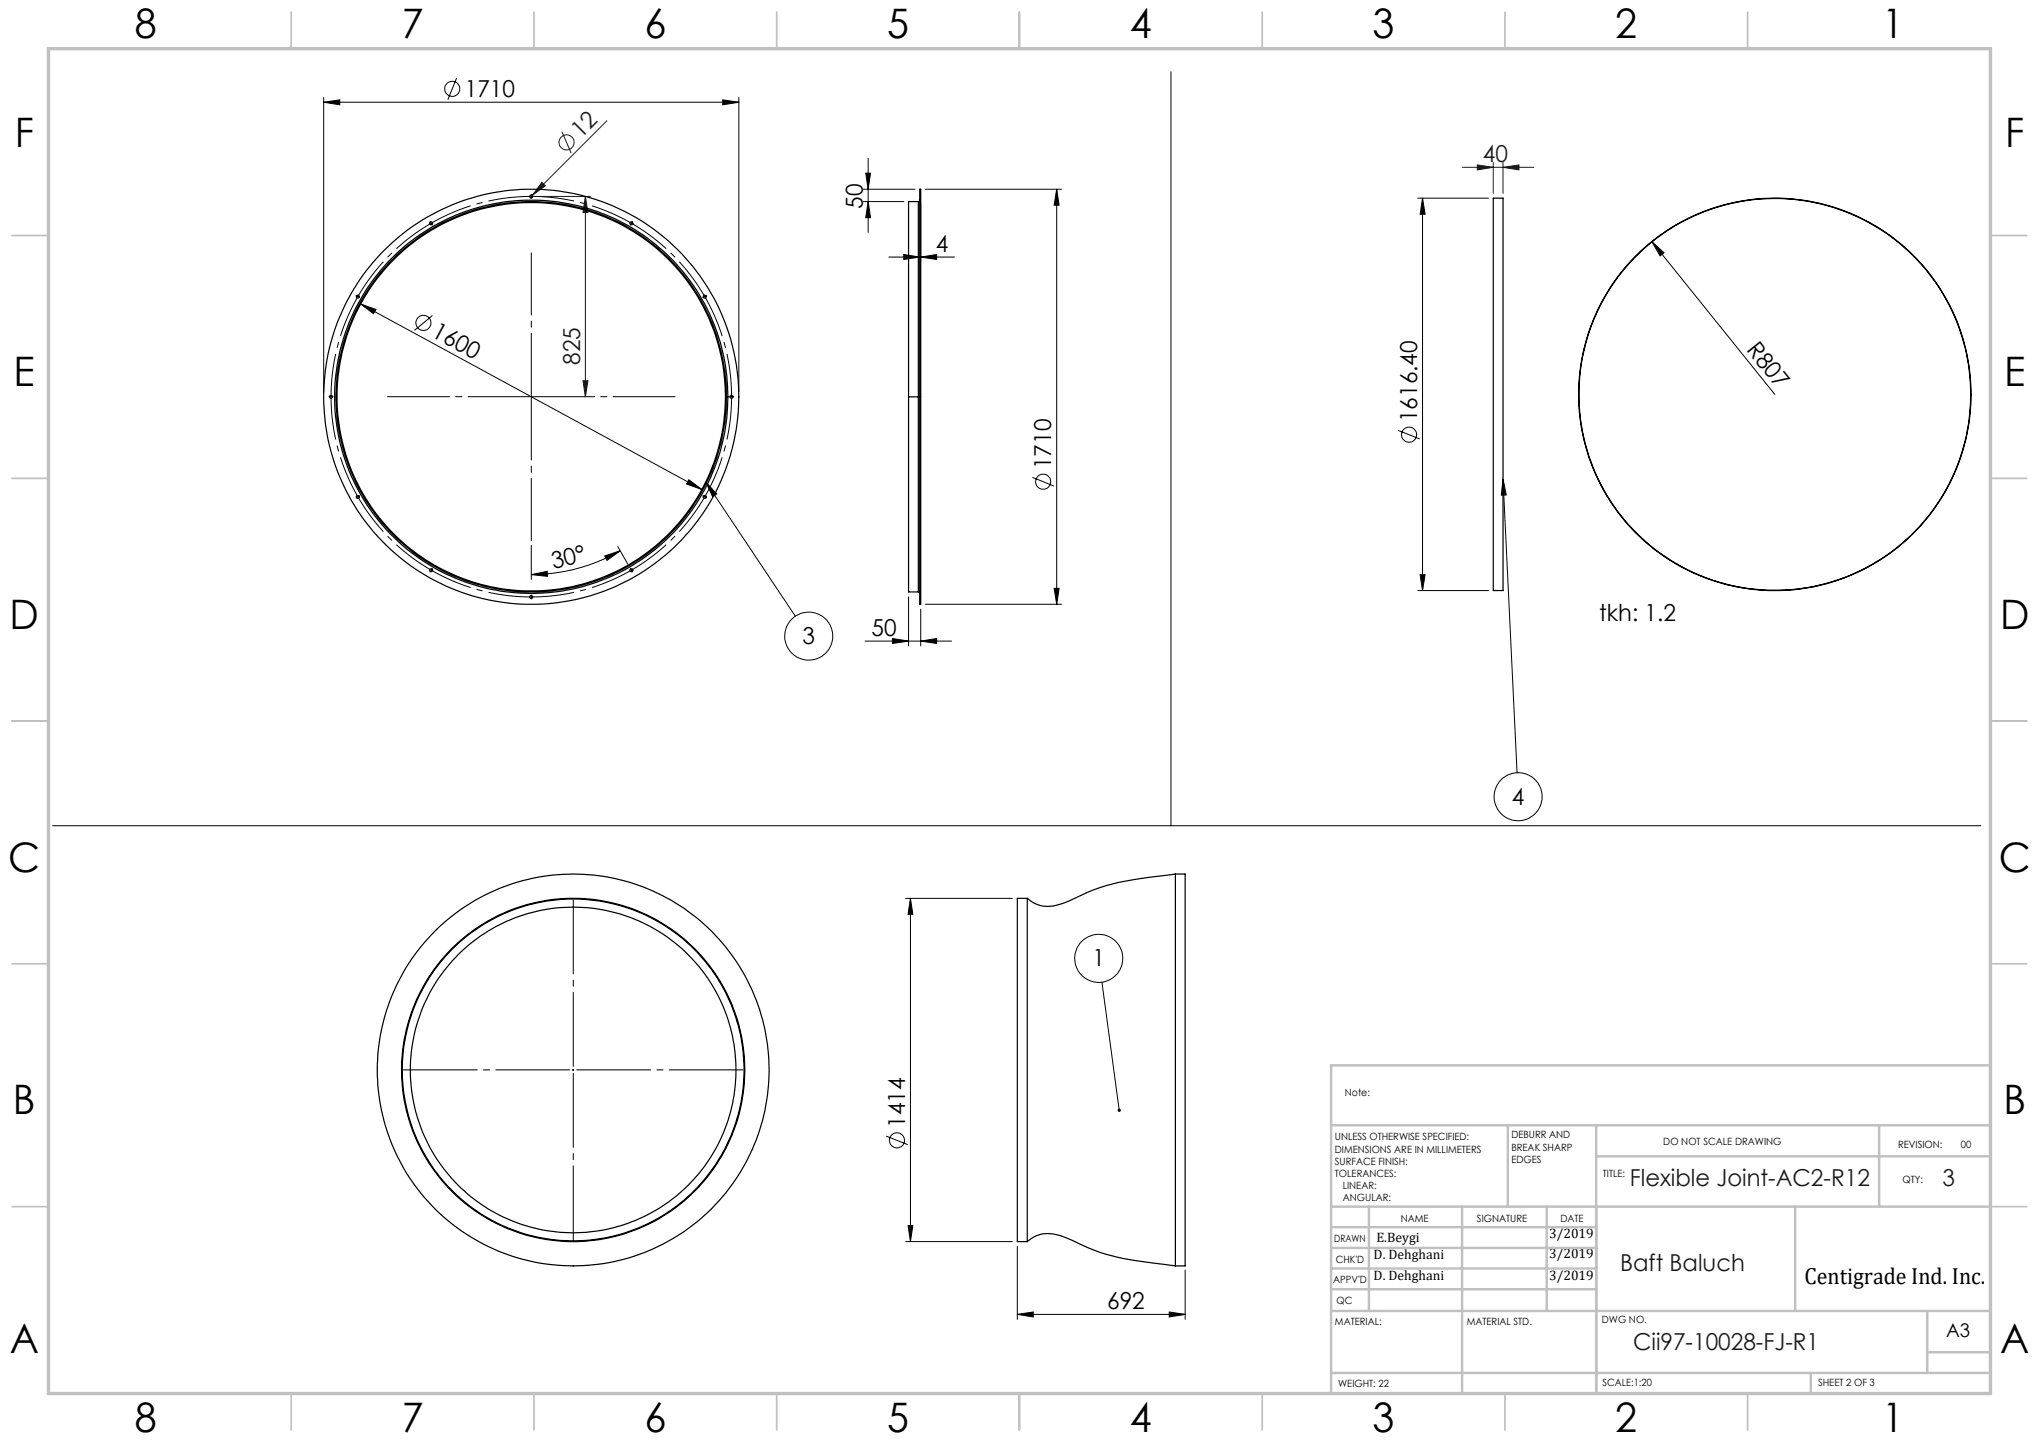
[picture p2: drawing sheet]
<svg xmlns="http://www.w3.org/2000/svg" width="420mm" height="297mm" viewBox="0 0 420 297" stroke-linecap="round" stroke-linejoin="round" font-family="sans-serif">
<g fill="none" stroke="#000" stroke-width=".21">
<path d="M94.1 16.1l-1.8 4.4M241.2 14.8v155.3M66.7 21.1l3.3-.5v1zM66.7 20.1v60.6M66.7 21.1h85.5M148.9 20.6l3.3 .5-3.3 .5zM152.2 20.1v60.6M177.8 39h10.7M178.3 35.7h1l-.5 3.3zM178.8 32.6v15.3M190.6 39h28.1M217.7 39l.5 3.3h-1.1z"/>
<path d="M217.7 39v85.5M88.7 45.9l.2 .2M88.9 45.9l-.2 .2M177.8 41.5h8.4M178.8 41.5l.5 3.3h-1zM183.1 52.9h13.5M186.2 52.4l3.2 .5-3.2 .5zM189.7 52.9l3.2-.5v1zM189.7 41.8v12.1M292 40.8h14.6M293 40.8l.5 3.3h-1zM293 40.8v80.8"/>
<path d="M340.3 49.8l2.5 2.3-.9 .6zM340.3 49.8l25.3 31.4M74.3 62.6l3.1 1.1-.5 .9zM74.3 62.6l70.3 38.2M89.1 65l-3.7 3M141.9 98.8l2.7 2-3.2-1.1zM145.4 99.3l18.4 27.6M145.4 99.3l2.2 2.4-.8 .6zM212.7 98.3l4.4 1.8M288 88.6l4.5 1.8M309.6 98.7l2.9 60.5M309.6 98.7l.7 3.2-1.1 .1z"/>
<path d="M109.4 118.4l3.3-.7v1zM109.4 112.4v6.9M124.6 114.5l3.1-1.1-2.7 2zM127.2 112.6l2.1 3.6M127.7 113.4a37.4 37.4 0 0 1-18.3 5M292.5 118.4h1l-.5 3.2zM178.2 132h17.8M183.8 131.5l3.3 .5-3.3 .5zM187.1 122.9v10.1M189.7 132l3.2-.5v1zM189.7 125.5v7.5M190.6 124.5h28.1"/>
<path d="M217.1 121.2h1.1l-.5 3.3zM292 121.6h14.6M10.8 170.1h397.2M186.5 185h22M187.5 185l.5 3.3h-1zM187.5 185v70.7M227 202.3l3.5 26.4M117.9 220.4h.3M118.1 220.2v.3M182.5 234l4.5 1.8M186.5 255.7h22M187 252.4h1l-.5 3.3z"/>
<path d="M209.6 256.7v15M209.6 270.7l3.2-.5v1zM209.6 270.7h34.5M240.8 270.2l3.3 .5-3.3 .5zM244.1 261.6v10.1"/>
<circle cx="93.2" cy="18.3" r="1.55"/>
<circle cx="87.2" cy="66.5" r="1.55"/>
<circle cx="214.9" cy="99.2" r="1.55"/>
<circle cx="290.2" cy="89.5" r="1.56"/>
<circle cx="166.6" cy="131" r="4.9"/>
<circle cx="312.7" cy="164.1" r="4.9"/>
<circle cx="226.3" cy="197.4" r="4.9"/>
<circle cx="184.8" cy="234.9" r="1.56"/>
</g>
<g fill="none" stroke="#191924" stroke-width=".21">
<path d="M111.6 37.6l.7 .7-2.7 1.9zM115.7 27.1l2 4.4M125 24.9l-15.8 15.8M301.2 34.5h14.7M304.3 34l3.3 .5-3.3 .5zM307.6 33.5v6.3M309.6 34.5l3.3-.5v1zM309.6 33.5v6.3M110.4 40.5h11.2M120.6 40.5l.5 3.3h-1zM120.6 40.5v41.2M120.1 78.4h1l-.5 3.3z"/>
<circle cx="116.7" cy="29.3" r="1.56"/>
</g>
<g fill="none" stroke="#000" stroke-width=".21" stroke-dasharray="15.2 1.3 1.3 1.3" stroke-linecap="butt">
<path d="M109.4 40.5h-.1M109.4 40.5h.2M130.1 46l-.1-.1M130.1 46h.1M73.7 61.1v.1M73.7 61.1l.1-.1M145.2 61.1l-.1-.1M145.2 61.1v.1M68.2 81.7v.1M68.2 81.7v-.1M150.7 81.7v-.1M150.7 81.7v.1"/>
<path d="M73.7 102.3l.1 .1M73.7 102.3v-.1M88.8 117.4l.1 .1M88.8 117.4h-.1M130.1 117.4h.1M130.1 117.4l-.1 .1M145.2 102.3v-.1M145.2 102.3l-.1 .1M109.4 123h.2M109.4 123h-.1"/>
</g>
<path d="M88.6 46.1a41.2 41.2 0 0 0-14.8 14.8M109.2 40.5a41.3 41.3 0 0 0-20.2 5.4M129.8 45.9a41.3 41.3 0 0 0-20.1-5.4M73.6 61.3a41.3 41.3 0 0 0-5.4 20.2M145 60.9a41.2 41.2 0 0 0-14.7-14.8M68.2 82a41.3 41.3 0 0 0 5.4 20.1M150.7 81.5a41.3 41.3 0 0 0-5.4-20.2M73.8 102.5a41.2 41.2 0 0 0 14.8 14.8M89 117.6a41.3 41.3 0 0 0 20.2 5.4M130.3 117.3a41.2 41.2 0 0 0 14.7-14.8M145.3 102.1a41.3 41.3 0 0 0 5.4-20.1M109.7 123a41.3 41.3 0 0 0 20.1-5.4" fill="none" stroke="#000" stroke-width=".21" stroke-dasharray="15.2 1.3 1.3 1.3" stroke-dashoffset="6.6" stroke-linecap="butt"/>
<path d="M117.8 220.4h-35.2M118.1 220.1v-35.2M118.1 220.6v35.2M118.3 220.4h35.3" fill="none" stroke="#000" stroke-width=".21" stroke-dasharray="15.2 1.3 1.3 1.3" stroke-dashoffset="-.5"/>
<g fill="none" stroke="#000" stroke-width=".21" stroke-dasharray="15.2 1.3 1.3 1.3">
<path d="M88.7 45.8l-.1-.2M88.9 46.2l.1 .1M109.4 40.5v-.2M109.4 40.5v.1M109.4 40.2v-.2M109.4 40.7v.2M129.9 46.2v.1M130.1 46v-.1M130.1 46l-.1 .1M130.2 45.8l.1-.2M73.5 61l-.2-.1M73.7 61.1l-.1-.1"/>
<path d="M73.7 61.1h.1M73.9 61.2l.2 .1M144.9 61.2l-.1 .1M145.2 61.1l.1-.1M145.2 61.1h-.1M145.4 61l.1-.1M67.9 81.7h-.1M68.2 81.7h-.1M68.2 81.7h.1M68.4 81.7h.2M109.4 81.7v-.1M109.4 81.7h-.1"/>
<path d="M109.4 81.7v.1M109.4 81.7h.2M150.4 81.7h-.1M150.7 81.7h.1M150.7 81.7h-.1M150.9 81.7h.2M73.5 102.5h-.2M73.7 102.3l-.1 .1M73.7 102.3h.1M73.9 102.2l.2-.1M88.7 117.6l-.1 .2M88.8 117.4v.1"/>
<path d="M88.8 117.4l.1-.1M88.9 117.2l.1-.1M129.9 117.2v-.1M130.1 117.4v.1M130.1 117.4l-.1-.1M130.2 117.6l.1 .2M144.9 102.2l-.1-.1M145.2 102.3l.1 .1M145.2 102.3h-.1M145.4 102.5h.1M109.4 123v.1M109.4 123v-.2"/>
<path d="M109.4 123.2v.2M109.4 122.7v-.2"/>
</g>
<path d="M109.2 81.7h-29.4M109.4 81.5v-29.4M109.4 82v29.3M109.7 81.7h29.4" fill="none" stroke="#000" stroke-width=".21" stroke-dasharray="15.2 1.3 1.3 1.3" stroke-dashoffset="2.5"/>
<g fill="none" stroke="#c0c0c0" stroke-width=".35">
<path d="M60 2.5v7.5M110 2.5v7.5M160 2.5v7.5M210 2.5v7.5M260 2.5v7.5M310 2.5v7.5M360 2.5v7.5M2.5 48.5h7.5M410 48.5h7.5M2.5 98.5h7.5M410 98.5h7.5M2.5 148.5h7.5"/>
<path d="M410 148.5h7.5M2.5 198.5h7.5M410 198.5h7.5M2.5 248.5h7.5M410 248.5h7.5M60 287v7.5M110 287v7.5M160 287v7.5M210 287v7.5M260 287v7.5M310 287v7.5M360 287v7.5"/>
</g>
<g fill="none" stroke="#c0c0c0" stroke-width=".5">
<path d="M410 219.4h-135.8v67.4M274.2 231.8h135.8M310.6 231.8v16.7M328.8 231.8v55.2M328.8 238.2h81.2M387.1 231.8v16.7M274.2 248.5h135.8M274.2 257h54.6M274.2 252.8h54.6M282 248.5v21.5M301.2 248.5v38.3M318.6 248.5v21.5"/>
<path d="M369.8 248.5v21.5M274.2 265.5h54.6M274.2 261.3h54.6M274.2 270h135.8M397 270v12.8M397 278.5h13M274.2 282.8h135.8M373 282.8v4.2"/>
</g>
<path d="M10 10h400v277h-400z" fill="none" stroke="#c0c0c0" stroke-width=".7"/>
<g fill="#000">
<path d="M340.3 49.8l2.5 2.3-.9 .6z"/>
<path d="M66.7 21.1l3.3-.5v1zM148.9 20.6l3.3 .5-3.3 .5zM183.8 131.5l3.3 .5-3.3 .5zM189.7 132l3.2-.5v1zM209.6 270.7l3.2-.5v1zM240.8 270.2l3.3 .5-3.3 .5z"/>
<path d="M189.7 52.9l3.2-.5v1zM186.2 52.4l3.2 .5-3.2 .5z"/>
<path d="M293 40.8l.5 3.3h-1zM292.5 118.4h1l-.5 3.2z"/>
<path d="M309.6 98.7l.7 3.2-1.1 .1zM145.4 99.3l2.2 2.4-.8 .6zM230.3 228.4v.1a.34 .34 0 0 0-.1 .4 .34 .34 0 0 0 .4 .1l-.1-.3 .1 .3a.35 .35 0 0 0 .2-.5 .35 .35 0 0 0-.5-.1z"/>
<path d="M109.4 118.4l3.3-.7v1zM124.6 114.5l3.1-1.1-2.7 2z"/>
<path d="M141.9 98.8l-.5 .9 3.2 1.1zM74.3 62.6l2.6 2 .5-.9z"/>
<path d="M217.1 121.2h1.1l-.5 3.3zM217.7 39l.5 3.3h-1.1zM178.8 41.5l.5 3.3h-1zM178.3 35.7h1l-.5 3.3zM187 252.4h1l-.5 3.3zM187.5 185l.5 3.3h-1z"/>
</g>
<g fill="#191924">
<path d="M111.6 37.6l.7 .7-2.7 1.9z"/>
<path d="M309.6 34.5l3.3-.5v1zM304.3 34l3.3 .5-3.3 .5z"/>
<path d="M120.6 40.5l.5 3.3h-1zM120.1 78.4h1l-.5 3.3z"/>
</g>
<g fill="none" stroke="#000" stroke-width=".25">
<path d="M189.4 39h.3v85.5h-.3zM189.2 41.5v40.2M189.2 41.5h-2.1v40.2M189.4 41.2l-.2 .3M307.6 40.8h2v80.8h-2zM149.4 81.7h.2M149.6 81.7h.3M187.1 81.7v40.2h2.1M187.1 81.7h2.1M189.2 81.7v40.2M189.2 81.7h.2M405.9 81.2h.1"/>
<path d="M189.2 121.9l.2 .3M211.6 185v70.7M211.6 185h-2.1v70.7h2.1M242.1 180a74.8 74.8 0 0 0-16.7 3.2l-1.1 .5a35.3 35.3 0 0 1-7.3 2.9 6.2 6.2 0 0 1-5.4-1.6M242.1 180v80.7M242.1 180h2v80.7h-2M211.6 255.7a6.5 6.5 0 0 1 6.7-1.2l2.3 .8a42.4 42.4 0 0 0 16.9 4.8l4.6 .6"/>
<circle cx="88.8" cy="46" r=".31"/>
<circle cx="109.4" cy="40.5" r=".3"/>
<circle cx="130" cy="46" r=".31"/>
<circle cx="73.7" cy="61.1" r=".31"/>
<circle cx="145.1" cy="61.1" r=".31"/>
<circle cx="68.2" cy="81.7" r=".3"/>
<circle cx="109.4" cy="81.7" r="40.2"/>
<circle cx="109.4" cy="81.7" r="40.5"/>
<circle cx="109.4" cy="81.7" r="40"/>
<circle cx="109.4" cy="81.7" r="42.8"/>
<circle cx="150.7" cy="81.7" r=".3"/>
<circle cx="365.6" cy="81.2" r="40.4"/>
<circle cx="73.7" cy="102.4" r=".3"/>
<circle cx="88.8" cy="117.5" r=".3"/>
<circle cx="130.1" cy="117.5" r=".3"/>
<circle cx="145.2" cy="102.4" r=".3"/>
<circle cx="109.4" cy="123" r=".3"/>
<circle cx="118.1" cy="220.4" r="33.5"/>
<circle cx="118.1" cy="220.4" r="40.4"/>
<circle cx="118.1" cy="220.4" r="35.2"/>
<circle cx="118.1" cy="220.4" r="35.4"/>
</g>
<g font-size="8.4">
<text x="27.7" y="7.9">8</text>
<text x="82.7" y="7.9">7</text>
<text x="132.7" y="7.9">6</text>
<text x="182.7" y="7.9">5</text>
<text x="232.7" y="7.9">4</text>
<text x="282.7" y="7.9">3</text>
<text x="332.7" y="7.9">2</text>
<text x="387.7" y="7.9">1</text>
<text x="3" y="30.3">F</text>
<text x="413" y="30.3">F</text>
<text x="2.8" y="79.5">E</text>
<text x="412.8" y="79.5">E</text>
<text x="2" y="129.5">D</text>
<text x="412" y="129.5">D</text>
<text x="1.7" y="179.5">C</text>
<text x="411.7" y="179.5">C</text>
<text x="2.7" y="229.5">B</text>
<text x="412.7" y="229.5">B</text>
<text x="2" y="278.8">A</text>
<text x="412" y="278.8">A</text>
<text x="27.7" y="294.9">8</text>
<text x="82.7" y="294.9">7</text>
<text x="132.7" y="294.9">6</text>
<text x="182.7" y="294.9">5</text>
<text x="232.7" y="294.9">4</text>
<text x="282.7" y="294.9">3</text>
<text x="332.7" y="294.9">2</text>
<text x="387.7" y="294.9">1</text>
</g>
<g font-size="4.8">
<text x="95.7" y="19.9">1710</text>
<text x="177.8" y="43" transform="rotate(-90 177.8 43)">50</text>
<text x="192.7" y="51.8">4</text>
<text x="88.7" y="69.2" transform="rotate(29 88.7 69.2)">1600</text>
<text x="359.6" y="72.1" transform="rotate(51 359.6 72.1)">R807</text>
<text x="291.9" y="86.9" transform="rotate(-90 291.9 86.9)">1616.40</text>
<text x="216.5" y="96.6" transform="rotate(-90 216.5 96.6)">1710</text>
<text x="114" y="117.1" transform="rotate(-13 114 117.1)">30°</text>
<text x="179.5" y="130.9">50</text>
<text x="329.4" y="127.9">tkh: 1.2</text>
<text x="165.3" y="132.6">3</text>
<text x="311.4" y="165.7">4</text>
<text x="225" y="199">1</text>
<text x="186.4" y="232.3" transform="rotate(-90 186.4 232.3)">1414</text>
<text x="228.1" y="269.6">692</text>
<text x="371.7" y="264.5">Centigrade Ind. Inc.</text>
</g>
<g font-size="4.8" fill="#191924">
<text x="119.7" y="28.7" transform="rotate(-45 119.7 28.7)">12</text>
<text x="305.4" y="33.4">40</text>
<text x="119.5" y="75.1" transform="rotate(-90 119.5 75.1)">825</text>
<text x="335.7" y="244.2">Flexible Joint-AC2-R12</text>
<text x="400.1" y="244.2">3</text>
<text x="333.7" y="261.7">Baft Baluch</text>
<text x="336.4" y="278">Cii97-10028-FJ-R1</text>
</g>
<text font-size="3.9" x="400.9" y="275.5">A3</text>
<g font-size="2.8">
<text x="283.5" y="255.9">E.Beygi</text>
<text x="319.1" y="254.9">3/2019</text>
<text x="282.9" y="259.3">D. Dehghani</text>
<text x="282.9" y="263.6">D. Dehghani</text>
<text x="319.1" y="259">3/2019</text>
<text x="319.1" y="263.6">3/2019</text>
</g>
<g font-size="2.1">
<text x="277" y="225.8">Note:</text>
<text x="275" y="234.9">UNLESS OTHERWISE SPECIFIED:</text>
<text x="275" y="237.4">DIMENSIONS ARE IN MILLIMETERS</text>
<text x="275" y="239.9">SURFACE FINISH:</text>
<text x="311.3" y="234.5">DEBURR AND</text>
<text x="311.3" y="237">BREAK SHARP</text>
<text x="311.3" y="239.5">EDGES</text>
<text x="342.6" y="235.9">DO NOT SCALE DRAWING</text>
<text x="391" y="236.5">REVISION:</text>
<text x="403.9" y="236.5">00</text>
<text x="275" y="242.4">TOLERANCES:</text>
<text x="276.6" y="244.9">LINEAR:</text>
<text x="330.2" y="242.4">TITLE:</text>
<text x="391.9" y="243.6">QTY:</text>
<text x="276.6" y="247.4">ANGULAR:</text>
<text x="288.5" y="251.7">NAME</text>
<text x="304.2" y="251.7">SIGNATURE</text>
<text x="321.4" y="251.6">DATE</text>
<text x="274.8" y="255.8">DRAWN</text>
<text x="275.1" y="260.1">CHK'D</text>
<text x="274.6" y="264.2">APPV'D</text>
<text x="275.3" y="268.5">QC</text>
<text x="275" y="273">MATERIAL:</text>
<text x="302.1" y="273">MATERIAL STD.</text>
<text x="330" y="272.5">DWG NO.</text>
<text x="275.6" y="285.6">WEIGHT: 22</text>
<text x="330.1" y="285.6">SCALE:1:20</text>
<text x="374.5" y="285.6">SHEET 2 OF 3</text>
</g>
</svg>
